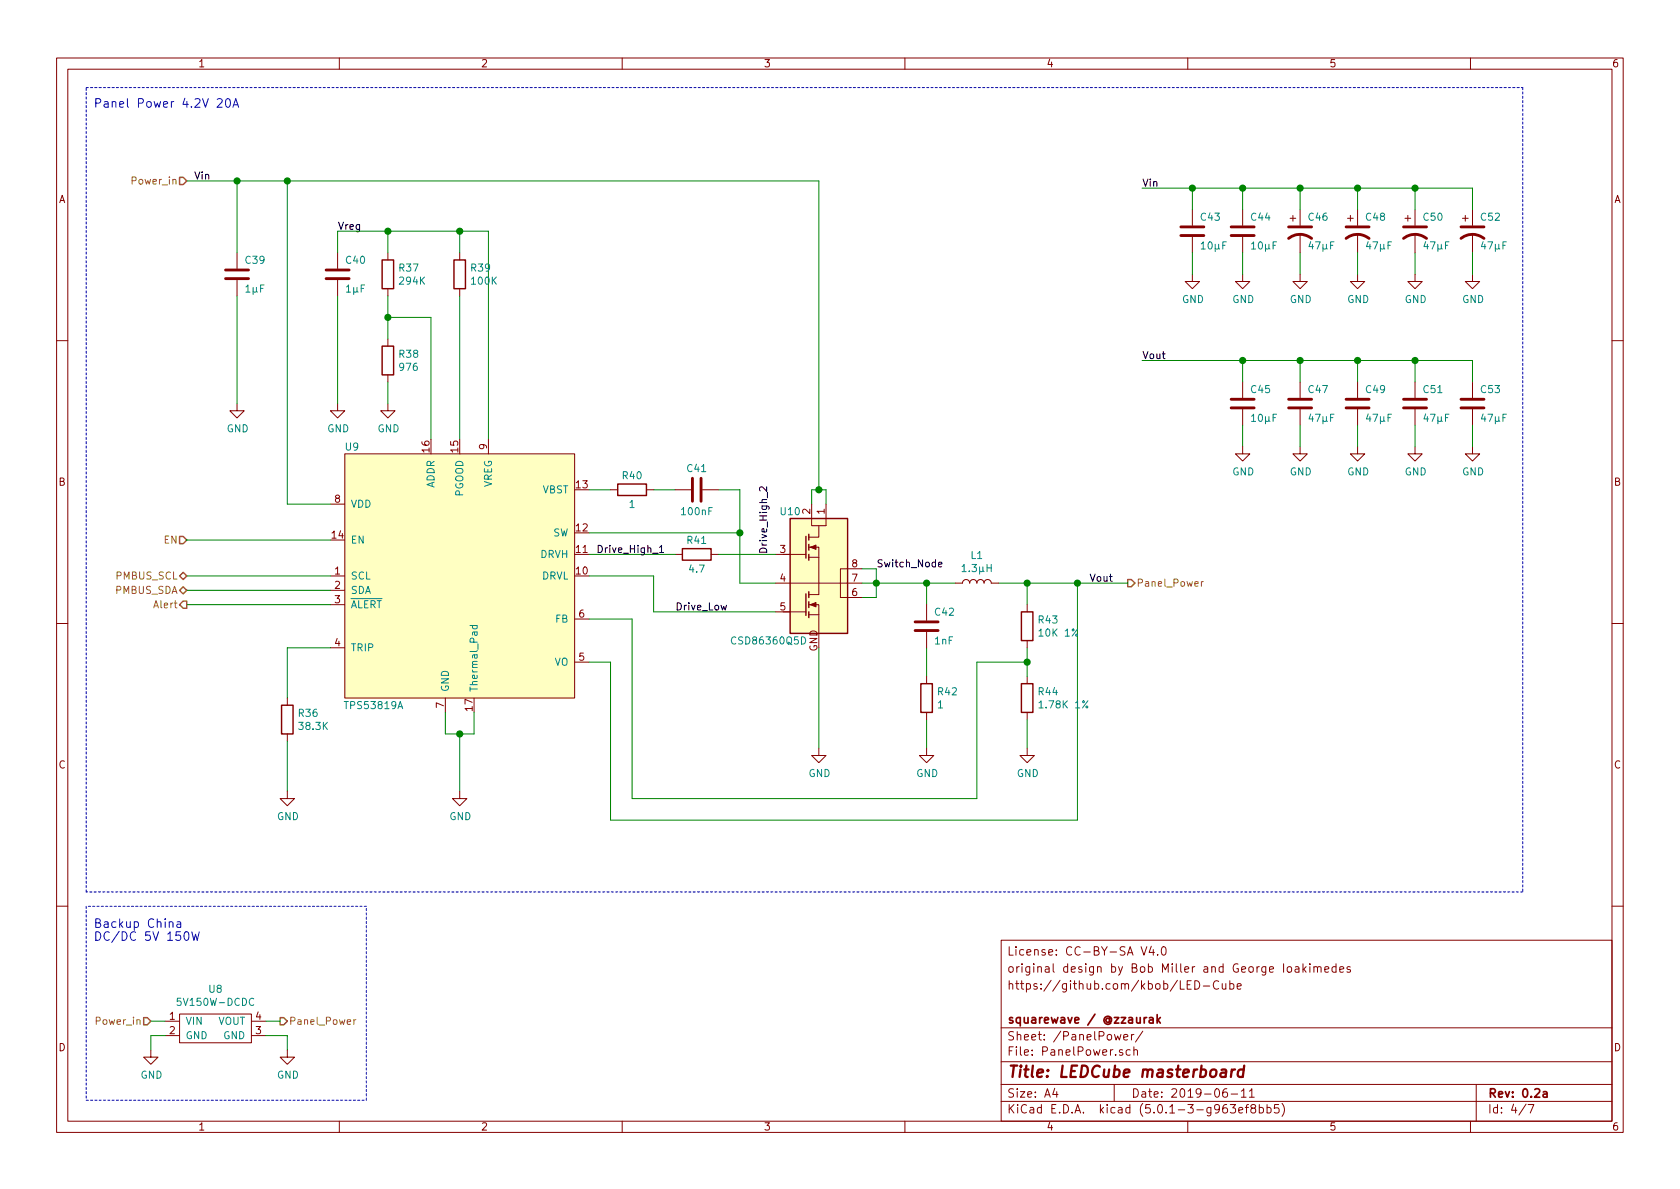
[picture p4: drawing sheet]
EESchema Schematic File Version 4
LIBS:kiss-masterboard-cache
EELAYER 26 0
EELAYER END
$Descr A4 11693 8268
encoding utf-8
Sheet 4 7
Title "LEDCube masterboard"
Date "2019-06-11"
Rev "0.2a"
Comp "squarewave / @zzaurak"
Comment1 ""
Comment2 "https://github.com/kbob/LED-Cube"
Comment3 "original design by Bob Miller and George Ioakimedes"
Comment4 "License: CC-BY-SA V4.0"
$EndDescr
$Comp
L kiss:5V150W-DCDC U?
U 1 1
P 1500 7150
AR Path="/5DC200D2" Ref="U?"  Part="1" 
AR Path="/5D49984E/5DC200D2" Ref="U8"  Part="1" 
AR Path="/5DC2295C/5DC200D2" Ref="U?"  Part="1" 
F 0 "U8" H 1500 7425 50  0000 C CNN
F 1 "5V150W-DCDC" H 1500 7334 50  0000 C CNN
F 2 "kiss:150W5VDCDC" H 1450 7100 50  0001 C CNN
F 3 "" H 1450 7100 50  0001 C CNN
	1    1500 7150
	1    0    0    -1  
$EndComp
Wire Wire Line
	1150 7100 1050 7100
Wire Wire Line
	1150 7200 1050 7200
Wire Wire Line
	1050 7200 1050 7300
Wire Wire Line
	1850 7200 2000 7200
Wire Wire Line
	2000 7200 2000 7300
$Comp
L power:GND #PWR?
U 1 1
P 1050 7300
AR Path="/5DC200E0" Ref="#PWR?"  Part="1" 
AR Path="/5D49984E/5DC200E0" Ref="#PWR0171"  Part="1" 
AR Path="/5DC2295C/5DC200E0" Ref="#PWR?"  Part="1" 
F 0 "#PWR0171" H 1050 7050 50  0001 C CNN
F 1 "GND" H 1055 7127 50  0000 C CNN
F 2 "" H 1050 7300 50  0001 C CNN
F 3 "" H 1050 7300 50  0001 C CNN
	1    1050 7300
	1    0    0    -1  
$EndComp
$Comp
L power:GND #PWR?
U 1 1
P 2000 7300
AR Path="/5DC200E6" Ref="#PWR?"  Part="1" 
AR Path="/5D49984E/5DC200E6" Ref="#PWR0172"  Part="1" 
AR Path="/5DC2295C/5DC200E6" Ref="#PWR?"  Part="1" 
F 0 "#PWR0172" H 2000 7050 50  0001 C CNN
F 1 "GND" H 2005 7127 50  0000 C CNN
F 2 "" H 2000 7300 50  0001 C CNN
F 3 "" H 2000 7300 50  0001 C CNN
	1    2000 7300
	1    0    0    -1  
$EndComp
Wire Notes Line
	600  6300 600  7650
Wire Notes Line
	600  7650 2550 7650
Wire Notes Line
	2550 7650 2550 6300
Wire Notes Line
	2550 6300 600  6300
Text Notes 650  6550 0    60   ~ 0
Backup China\nDC/DC 5V 150W
Text HLabel 1300 3750 0    50   Input ~ 0
EN
Text HLabel 1950 7100 2    50   Output ~ 0
Panel_Power
Wire Wire Line
	1850 7100 1950 7100
Text HLabel 1050 7100 0    50   Input ~ 0
Power_in
Wire Wire Line
	3400 3050 3400 1600
$Comp
L Device:C C?
U 1 1
P 2350 1900
AR Path="/5C9A7F1E/5DDDF1DA" Ref="C?"  Part="1" 
AR Path="/5DDDF1DA" Ref="C?"  Part="1" 
AR Path="/5D49984E/5DDDF1DA" Ref="C40"  Part="1" 
F 0 "C40" H 2400 2000 50  0000 L CNN
F 1 "1µF" H 2400 1800 50  0000 L CNN
F 2 "Capacitor_SMD:C_0603_1608Metric" H 2388 1750 50  0001 C CNN
F 3 "~" H 2350 1900 50  0001 C CNN
F 4 "587-1438-1-ND" H -1000 -350 50  0001 C CNN "Digikey No."
F 5 "Taiyo Yuden" H -1000 -350 50  0001 C CNN "Manufacturer"
F 6 "GMK212B7105KG-T" H -1000 -350 50  0001 C CNN "Part No."
	1    2350 1900
	1    0    0    -1  
$EndComp
$Comp
L power:GND #PWR?
U 1 1
P 2350 2800
AR Path="/5C9A7F1E/5DDDF1E1" Ref="#PWR?"  Part="1" 
AR Path="/5DDDF1E1" Ref="#PWR?"  Part="1" 
AR Path="/5D49984E/5DDDF1E1" Ref="#PWR0173"  Part="1" 
F 0 "#PWR0173" H 2350 2550 50  0001 C CNN
F 1 "GND" H 2355 2627 50  0000 C CNN
F 2 "" H 2350 2800 50  0001 C CNN
F 3 "" H 2350 2800 50  0001 C CNN
	1    2350 2800
	1    0    0    -1  
$EndComp
$Comp
L Device:R R?
U 1 1
P 3200 1900
AR Path="/5C9A7F1E/5DDDF1EA" Ref="R?"  Part="1" 
AR Path="/5DDDF1EA" Ref="R?"  Part="1" 
AR Path="/5D49984E/5DDDF1EA" Ref="R39"  Part="1" 
F 0 "R39" H 3270 1946 50  0000 L CNN
F 1 "100K" H 3270 1855 50  0000 L CNN
F 2 "Resistor_SMD:R_0603_1608Metric" V 3130 1900 50  0001 C CNN
F 3 "~" H 3200 1900 50  0001 C CNN
F 4 "Yageo" H -900 -350 50  0001 C CNN "Manufacturer"
F 5 "RC0603JR-07100K" H -900 -350 50  0001 C CNN "Part No."
F 6 "-" H -900 -350 50  0001 C CNN "Digikey No."
	1    3200 1900
	1    0    0    -1  
$EndComp
$Comp
L Device:R R?
U 1 1
P 2700 1900
AR Path="/5C9A7F1E/5DDDF1F4" Ref="R?"  Part="1" 
AR Path="/5DDDF1F4" Ref="R?"  Part="1" 
AR Path="/5D49984E/5DDDF1F4" Ref="R37"  Part="1" 
F 0 "R37" H 2770 1946 50  0000 L CNN
F 1 "294K" H 2770 1855 50  0000 L CNN
F 2 "Resistor_SMD:R_0402_1005Metric" V 2630 1900 50  0001 C CNN
F 3 "~" H 2700 1900 50  0001 C CNN
F 4 "541-294KLCT-ND" H -900 -350 50  0001 C CNN "Digikey No."
F 5 "Vishay-Dale" H -900 -350 50  0001 C CNN "Manufacturer"
F 6 "CRCW0402294KFKED" H -900 -350 50  0001 C CNN "Part No."
	1    2700 1900
	1    0    0    -1  
$EndComp
$Comp
L Device:R R?
U 1 1
P 2700 2500
AR Path="/5C9A7F1E/5DDDF1FE" Ref="R?"  Part="1" 
AR Path="/5DDDF1FE" Ref="R?"  Part="1" 
AR Path="/5D49984E/5DDDF1FE" Ref="R38"  Part="1" 
F 0 "R38" H 2770 2546 50  0000 L CNN
F 1 "976" H 2770 2455 50  0000 L CNN
F 2 "Resistor_SMD:R_0402_1005Metric" V 2630 2500 50  0001 C CNN
F 3 "~" H 2700 2500 50  0001 C CNN
F 4 "541-976LCT-ND" H -900 -350 50  0001 C CNN "Digikey No."
F 5 "VIshay-Dale" H -900 -350 50  0001 C CNN "Manufacturer"
F 6 "CRCW0402976RFKED" H -900 -350 50  0001 C CNN "Part No."
	1    2700 2500
	1    0    0    -1  
$EndComp
$Comp
L power:GND #PWR?
U 1 1
P 2700 2800
AR Path="/5C9A7F1E/5DDDF205" Ref="#PWR?"  Part="1" 
AR Path="/5DDDF205" Ref="#PWR?"  Part="1" 
AR Path="/5D49984E/5DDDF205" Ref="#PWR0174"  Part="1" 
F 0 "#PWR0174" H 2700 2550 50  0001 C CNN
F 1 "GND" H 2705 2627 50  0000 C CNN
F 2 "" H 2700 2800 50  0001 C CNN
F 3 "" H 2700 2800 50  0001 C CNN
	1    2700 2800
	1    0    0    -1  
$EndComp
Wire Wire Line
	2700 2350 2700 2200
Wire Wire Line
	3200 1750 3200 1600
Connection ~ 3200 1600
Wire Wire Line
	3200 1600 3400 1600
Wire Wire Line
	3200 2050 3200 3050
Wire Wire Line
	3000 3050 3000 2200
Wire Wire Line
	3000 2200 2700 2200
Wire Wire Line
	2700 2200 2700 2050
Text Label 2350 1600 0    50   ~ 0
Vreg
$Comp
L Power_Board:TPS53819A U?
U 1 1
P 3200 4000
AR Path="/5C9A7F1E/5DDDF217" Ref="U?"  Part="1" 
AR Path="/5DDDF217" Ref="U?"  Part="1" 
AR Path="/5D49984E/5DDDF217" Ref="U9"  Part="1" 
F 0 "U9" H 2450 4900 50  0000 C CNN
F 1 "TPS53819A" H 2600 3100 50  0000 C CNN
F 2 "Power_Board:VQFN-16-1EP_3x3mm_P0.5mm_EP1.68x1.68mm_ThermalVias" H 3200 4000 50  0001 C CNN
F 3 "" H 3200 4000 50  0001 C CNN
F 4 "TPS53819ARGTR" H -1000 -350 50  0001 C CNN "Part No."
F 5 "TI" H -900 -350 50  0001 C CNN "Manufacturer"
F 6 "296-35480-1-ND" H -900 -350 50  0001 C CNN "Digikey No."
	1    3200 4000
	1    0    0    -1  
$EndComp
Wire Wire Line
	2300 3750 1300 3750
Wire Wire Line
	2300 4000 1300 4000
Wire Wire Line
	2300 4100 1300 4100
Wire Wire Line
	2300 4200 1300 4200
Wire Wire Line
	2300 4500 2000 4500
Wire Wire Line
	2000 4500 2000 4850
$Comp
L Device:R R?
U 1 1
P 2000 5000
AR Path="/5C9A7F1E/5DDDF227" Ref="R?"  Part="1" 
AR Path="/5DDDF227" Ref="R?"  Part="1" 
AR Path="/5D49984E/5DDDF227" Ref="R36"  Part="1" 
F 0 "R36" H 2070 5046 50  0000 L CNN
F 1 "38.3K" H 2070 4955 50  0000 L CNN
F 2 "Resistor_SMD:R_0603_1608Metric" V 1930 5000 50  0001 C CNN
F 3 "~" H 2000 5000 50  0001 C CNN
F 4 "RMCF0603FT38K3CT-ND" H -900 -350 50  0001 C CNN "Digikey No."
F 5 "Stackpole" H -900 -350 50  0001 C CNN "Manufacturer"
F 6 "RMCF0603FT38K3" H -900 -350 50  0001 C CNN "Part No."
	1    2000 5000
	1    0    0    -1  
$EndComp
Wire Wire Line
	2000 5150 2000 5500
$Comp
L power:GND #PWR?
U 1 1
P 2000 5500
AR Path="/5C9A7F1E/5DDDF22F" Ref="#PWR?"  Part="1" 
AR Path="/5DDDF22F" Ref="#PWR?"  Part="1" 
AR Path="/5D49984E/5DDDF22F" Ref="#PWR0175"  Part="1" 
F 0 "#PWR0175" H 2000 5250 50  0001 C CNN
F 1 "GND" H 2005 5327 50  0000 C CNN
F 2 "" H 2000 5500 50  0001 C CNN
F 3 "" H 2000 5500 50  0001 C CNN
	1    2000 5500
	1    0    0    -1  
$EndComp
Wire Wire Line
	3100 4950 3100 5100
Wire Wire Line
	3100 5100 3200 5100
Wire Wire Line
	3300 5100 3300 4950
Wire Wire Line
	3200 5100 3200 5500
Connection ~ 3200 5100
Wire Wire Line
	3200 5100 3300 5100
$Comp
L power:GND #PWR?
U 1 1
P 3200 5500
AR Path="/5C9A7F1E/5DDDF23B" Ref="#PWR?"  Part="1" 
AR Path="/5DDDF23B" Ref="#PWR?"  Part="1" 
AR Path="/5D49984E/5DDDF23B" Ref="#PWR0176"  Part="1" 
F 0 "#PWR0176" H 3200 5250 50  0001 C CNN
F 1 "GND" H 3205 5327 50  0000 C CNN
F 2 "" H 3200 5500 50  0001 C CNN
F 3 "" H 3200 5500 50  0001 C CNN
	1    3200 5500
	1    0    0    -1  
$EndComp
Text Notes 650  750  0    60   ~ 0
Panel Power 4.2V 20A
$Comp
L Device:R R?
U 1 1
P 4850 3850
AR Path="/5C9A7F1E/5DDDF245" Ref="R?"  Part="1" 
AR Path="/5DDDF245" Ref="R?"  Part="1" 
AR Path="/5D49984E/5DDDF245" Ref="R41"  Part="1" 
F 0 "R41" V 4750 3850 50  0000 C CNN
F 1 "4.7" V 4950 3850 50  0000 C CNN
F 2 "Resistor_SMD:R_0805_2012Metric" V 4780 3850 50  0001 C CNN
F 3 "~" H 4850 3850 50  0001 C CNN
F 4 "P4.7DCT-ND" H -900 -350 50  0001 C CNN "Digikey No."
F 5 "Panasonic" H -900 -350 50  0001 C CNN "Manufacturer"
F 6 "ERJ-6RQF4R7V" H -900 -350 50  0001 C CNN "Part No."
	1    4850 3850
	0    1    1    0   
$EndComp
Wire Wire Line
	4100 3850 4700 3850
Wire Wire Line
	4100 4000 4550 4000
Wire Wire Line
	4550 4000 4550 4250
Wire Wire Line
	4100 3700 5150 3700
Wire Wire Line
	4100 3400 4250 3400
Wire Wire Line
	5000 3400 5150 3400
Wire Wire Line
	5150 3400 5150 3700
Connection ~ 5150 3700
Wire Wire Line
	5150 3700 5150 4050
Wire Wire Line
	2300 3500 2000 3500
Wire Wire Line
	2000 3500 2000 1250
Connection ~ 2000 1250
Wire Wire Line
	2000 1250 5700 1250
Wire Wire Line
	4550 3400 4700 3400
$Comp
L Device:C C?
U 1 1
P 4850 3400
AR Path="/5C9A7F1E/5DDDF25D" Ref="C?"  Part="1" 
AR Path="/5DDDF25D" Ref="C?"  Part="1" 
AR Path="/5D49984E/5DDDF25D" Ref="C41"  Part="1" 
F 0 "C41" V 4700 3400 50  0000 C CNN
F 1 "100nF" V 5000 3400 50  0000 C CNN
F 2 "Capacitor_SMD:C_0805_2012Metric" H 4888 3250 50  0001 C CNN
F 3 "~" H 4850 3400 50  0001 C CNN
F 4 "445-5827-1-ND" H -1000 -350 50  0001 C CNN "Digikey No."
F 5 "TDK" H -1000 -350 50  0001 C CNN "Manufacturer"
F 6 "CGA4J2X7R2A104K125AA" H -1000 -350 50  0001 C CNN "Part No."
	1    4850 3400
	0    1    1    0   
$EndComp
$Comp
L Device:R R?
U 1 1
P 4400 3400
AR Path="/5C9A7F1E/5DDDF267" Ref="R?"  Part="1" 
AR Path="/5DDDF267" Ref="R?"  Part="1" 
AR Path="/5D49984E/5DDDF267" Ref="R40"  Part="1" 
F 0 "R40" V 4300 3400 50  0000 C CNN
F 1 "1" V 4500 3400 50  0000 C CNN
F 2 "Resistor_SMD:R_0805_2012Metric" V 4330 3400 50  0001 C CNN
F 3 "~" H 4400 3400 50  0001 C CNN
F 4 "541-1.00CCCT-ND" H -900 -350 50  0001 C CNN "Digikey No."
F 5 "Vishay-Dale" H -900 -350 50  0001 C CNN "Manufacturer"
F 6 "CRCW08051R00FKEA" H -900 -350 50  0001 C CNN "Part No."
	1    4400 3400
	0    1    1    0   
$EndComp
Wire Wire Line
	4400 5550 4400 4300
Wire Wire Line
	4400 4300 4100 4300
Wire Wire Line
	7500 5700 4250 5700
Wire Wire Line
	4250 5700 4250 4600
Wire Wire Line
	4250 4600 4100 4600
$Comp
L Device:C C?
U 1 1
P 1650 1900
AR Path="/5C9A7F1E/5DDDF276" Ref="C?"  Part="1" 
AR Path="/5DDDF276" Ref="C?"  Part="1" 
AR Path="/5D49984E/5DDDF276" Ref="C39"  Part="1" 
F 0 "C39" H 1700 2000 50  0000 L CNN
F 1 "1µF" H 1700 1800 50  0000 L CNN
F 2 "Capacitor_SMD:C_0805_2012Metric" H 1688 1750 50  0001 C CNN
F 3 "~" H 1650 1900 50  0001 C CNN
F 4 "587-1438-1-ND" H -1000 -350 50  0001 C CNN "Digikey No."
F 5 "Taiyo Yuden" H -1000 -350 50  0001 C CNN "Manufacturer"
F 6 "GMK212B7105KG-T" H -1000 -350 50  0001 C CNN "Part No."
	1    1650 1900
	1    0    0    -1  
$EndComp
$Comp
L power:GND #PWR?
U 1 1
P 1650 2800
AR Path="/5C9A7F1E/5DDDF27D" Ref="#PWR?"  Part="1" 
AR Path="/5DDDF27D" Ref="#PWR?"  Part="1" 
AR Path="/5D49984E/5DDDF27D" Ref="#PWR0177"  Part="1" 
F 0 "#PWR0177" H 1650 2550 50  0001 C CNN
F 1 "GND" H 1655 2627 50  0000 C CNN
F 2 "" H 1650 2800 50  0001 C CNN
F 3 "" H 1650 2800 50  0001 C CNN
	1    1650 2800
	1    0    0    -1  
$EndComp
Wire Wire Line
	1650 2050 1650 2800
Wire Wire Line
	2350 1600 2350 1750
Connection ~ 2700 1600
Wire Wire Line
	2350 2050 2350 2800
Wire Wire Line
	2700 2800 2700 2650
Wire Wire Line
	2700 1750 2700 1600
Connection ~ 2700 2200
Wire Wire Line
	2700 1600 2350 1600
Wire Wire Line
	2700 1600 3200 1600
Connection ~ 1650 1250
Wire Wire Line
	1650 1250 2000 1250
Wire Wire Line
	1650 1250 1650 1750
Text HLabel 1300 4200 0    50   Output ~ 0
Alert
Text HLabel 1300 4100 0    50   BiDi ~ 0
PMBUS_SDA
Text HLabel 1300 4000 0    50   BiDi ~ 0
PMBUS_SCL
Wire Wire Line
	5700 3400 5750 3400
Connection ~ 5700 3400
Wire Wire Line
	5650 3400 5700 3400
Wire Wire Line
	8650 2950 8650 3100
$Comp
L power:GND #PWR?
U 1 1
P 8650 3100
AR Path="/5C9A7F1E/5DDDF297" Ref="#PWR?"  Part="1" 
AR Path="/5DDDF297" Ref="#PWR?"  Part="1" 
AR Path="/5D49984E/5DDDF297" Ref="#PWR0178"  Part="1" 
F 0 "#PWR0178" H 8650 2850 50  0001 C CNN
F 1 "GND" H 8655 2927 50  0000 C CNN
F 2 "" H 8650 3100 50  0001 C CNN
F 3 "" H 8650 3100 50  0001 C CNN
	1    8650 3100
	1    0    0    -1  
$EndComp
Connection ~ 7500 4050
$Comp
L Device:C C?
U 1 1
P 8650 2800
AR Path="/5C9A7F1E/5DDDF2A1" Ref="C?"  Part="1" 
AR Path="/5DDDF2A1" Ref="C?"  Part="1" 
AR Path="/5D49984E/5DDDF2A1" Ref="C45"  Part="1" 
F 0 "C45" H 8700 2900 50  0000 L CNN
F 1 "10µF" H 8700 2700 50  0000 L CNN
F 2 "Capacitor_SMD:C_1206_3216Metric" H 8688 2650 50  0001 C CNN
F 3 "~" H 8650 2800 50  0001 C CNN
F 4 "490-10748-1-ND" H 500 900 50  0001 C CNN "Digikey No."
F 5 "Murata" H 500 900 50  0001 C CNN "Manufacturer"
F 6 "GRM21BR61E106MA73L" H 500 900 50  0001 C CNN "Part No."
	1    8650 2800
	1    0    0    -1  
$EndComp
Wire Wire Line
	7500 4050 7500 5700
Wire Wire Line
	7150 4500 7150 4600
Wire Wire Line
	7150 4050 7150 4200
Wire Wire Line
	6950 4050 7150 4050
$Comp
L Device:R R?
U 1 1
P 7150 4850
AR Path="/5C9A7F1E/5DDDF2AF" Ref="R?"  Part="1" 
AR Path="/5DDDF2AF" Ref="R?"  Part="1" 
AR Path="/5D49984E/5DDDF2AF" Ref="R44"  Part="1" 
F 0 "R44" H 7220 4896 50  0000 L CNN
F 1 "1.78K 1%" H 7220 4805 50  0000 L CNN
F 2 "Resistor_SMD:R_0603_1608Metric" V 7080 4850 50  0001 C CNN
F 3 "~" H 7150 4850 50  0001 C CNN
F 4 "311-17.8KHRCT-ND" H -900 -350 50  0001 C CNN "Digikey No."
F 5 "Yageo" H -900 -350 50  0001 C CNN "Manufacturer"
F 6 "RC0603FR-0717K8L" H -900 -350 50  0001 C CNN "Part No."
	1    7150 4850
	1    0    0    -1  
$EndComp
$Comp
L Device:R R?
U 1 1
P 7150 4350
AR Path="/5C9A7F1E/5DDDF2B9" Ref="R?"  Part="1" 
AR Path="/5DDDF2B9" Ref="R?"  Part="1" 
AR Path="/5D49984E/5DDDF2B9" Ref="R43"  Part="1" 
F 0 "R43" H 7220 4396 50  0000 L CNN
F 1 "10K 1%" H 7220 4305 50  0000 L CNN
F 2 "Resistor_SMD:R_0603_1608Metric" V 7080 4350 50  0001 C CNN
F 3 "~" H 7150 4350 50  0001 C CNN
F 4 "RNCP0603FTD10K0CT-ND" H -900 -350 50  0001 C CNN "Digikey No."
F 5 "Stackpole" H -900 -350 50  0001 C CNN "Manufacturer"
F 6 "RNCP0603FTD10K0" H -900 -350 50  0001 C CNN "Part No."
	1    7150 4350
	1    0    0    -1  
$EndComp
Wire Wire Line
	6450 5000 6450 5200
Wire Wire Line
	6450 4500 6450 4700
Wire Wire Line
	6450 4050 6650 4050
Connection ~ 6450 4050
Wire Wire Line
	6450 4200 6450 4050
$Comp
L power:GND #PWR?
U 1 1
P 6450 5200
AR Path="/5C9A7F1E/5DDDF2C5" Ref="#PWR?"  Part="1" 
AR Path="/5DDDF2C5" Ref="#PWR?"  Part="1" 
AR Path="/5D49984E/5DDDF2C5" Ref="#PWR0179"  Part="1" 
F 0 "#PWR0179" H 6450 4950 50  0001 C CNN
F 1 "GND" H 6455 5027 50  0000 C CNN
F 2 "" H 6450 5200 50  0001 C CNN
F 3 "" H 6450 5200 50  0001 C CNN
	1    6450 5200
	1    0    0    -1  
$EndComp
$Comp
L Device:C C?
U 1 1
P 6450 4350
AR Path="/5C9A7F1E/5DDDF2CE" Ref="C?"  Part="1" 
AR Path="/5DDDF2CE" Ref="C?"  Part="1" 
AR Path="/5D49984E/5DDDF2CE" Ref="C42"  Part="1" 
F 0 "C42" H 6500 4450 50  0000 L CNN
F 1 "1nF" H 6500 4250 50  0000 L CNN
F 2 "Capacitor_SMD:C_0603_1608Metric" H 6488 4200 50  0001 C CNN
F 3 "~" H 6450 4350 50  0001 C CNN
F 4 "399-1083-1-ND" H -1000 -350 50  0001 C CNN "Digikey No."
F 5 "Kemet" H -1000 -350 50  0001 C CNN "Manufacturer"
F 6 "C0603C102J5RACTU" H -1000 -350 50  0001 C CNN "Part No."
	1    6450 4350
	1    0    0    -1  
$EndComp
$Comp
L Device:R R?
U 1 1
P 6450 4850
AR Path="/5C9A7F1E/5DDDF2D8" Ref="R?"  Part="1" 
AR Path="/5DDDF2D8" Ref="R?"  Part="1" 
AR Path="/5D49984E/5DDDF2D8" Ref="R42"  Part="1" 
F 0 "R42" H 6520 4896 50  0000 L CNN
F 1 "1" H 6520 4805 50  0000 L CNN
F 2 "Resistor_SMD:R_0805_2012Metric" V 6380 4850 50  0001 C CNN
F 3 "~" H 6450 4850 50  0001 C CNN
F 4 "541-1.00CCCT-ND" H -900 -350 50  0001 C CNN "Digikey No."
F 5 "Vishay-Dale" H -900 -350 50  0001 C CNN "Manufacturer"
F 6 "CRCW08051R00FKEA" H -900 -350 50  0001 C CNN "Part No."
	1    6450 4850
	1    0    0    -1  
$EndComp
Wire Wire Line
	6100 4050 6450 4050
Wire Wire Line
	5700 4500 5700 5200
$Comp
L power:GND #PWR?
U 1 1
P 5700 5200
AR Path="/5C9A7F1E/5DDDF2E1" Ref="#PWR?"  Part="1" 
AR Path="/5DDDF2E1" Ref="#PWR?"  Part="1" 
AR Path="/5D49984E/5DDDF2E1" Ref="#PWR0180"  Part="1" 
F 0 "#PWR0180" H 5700 4950 50  0001 C CNN
F 1 "GND" H 5705 5027 50  0000 C CNN
F 2 "" H 5700 5200 50  0001 C CNN
F 3 "" H 5700 5200 50  0001 C CNN
	1    5700 5200
	1    0    0    -1  
$EndComp
Wire Wire Line
	6100 4150 6000 4150
Wire Wire Line
	6100 4050 6100 4150
Connection ~ 6100 4050
Wire Wire Line
	6100 3950 6100 4050
Wire Wire Line
	6000 3950 6100 3950
Wire Wire Line
	6000 4050 6100 4050
$Comp
L Device:L L?
U 1 1
P 6800 4050
AR Path="/5C9A7F1E/5DDDF2F0" Ref="L?"  Part="1" 
AR Path="/5DDDF2F0" Ref="L?"  Part="1" 
AR Path="/5D49984E/5DDDF2F0" Ref="L1"  Part="1" 
F 0 "L1" V 6990 4050 50  0000 C CNN
F 1 "1.3µH" V 6899 4050 50  0000 C CNN
F 2 "Power_Board:Coilcraft_XAL1580" H 6800 4050 50  0001 C CNN
F 3 "~" H 6800 4050 50  0001 C CNN
F 4 "Mouser" H -1000 -350 50  0001 C CNN "Digikey No."
F 5 "Coilcraft" H -1000 -350 50  0001 C CNN "Manufacturer"
F 6 "XAL1580-132MEB" H -1000 -350 50  0001 C CNN "Part No."
	1    6800 4050
	0    -1   -1   0   
$EndComp
Wire Wire Line
	5650 3500 5650 3400
Wire Wire Line
	5750 3500 5750 3400
Wire Wire Line
	5700 1250 5700 3400
Wire Wire Line
	5150 4050 5400 4050
Wire Wire Line
	4550 4250 5400 4250
$Comp
L Power_Board:CSD86360Q5D U?
U 1 1
P 5700 4000
AR Path="/5C9A7F1E/5DDDF2FF" Ref="U?"  Part="1" 
AR Path="/5DDDF2FF" Ref="U?"  Part="1" 
AR Path="/5D49984E/5DDDF2FF" Ref="U10"  Part="1" 
F 0 "U10" H 5500 4450 50  0000 C CNN
F 1 "CSD86360Q5D" H 5350 3550 50  0000 C CNN
F 2 "Power_Board:Q5D" H 5600 4000 100 0001 C CNN
F 3 "" H 5600 4000 100 0001 C CNN
F 4 "TI" H -900 -350 50  0001 C CNN "Manufacturer"
F 5 "296-35026-1-ND" H -900 -350 50  0001 C CNN "Digikey No."
F 6 "CSD86360Q5D" H -900 -350 50  0001 C CNN "Part No."
	1    5700 4000
	1    0    0    -1  
$EndComp
Text HLabel 7850 4050 2    50   Output ~ 0
Panel_Power
Wire Wire Line
	5000 3850 5400 3850
Connection ~ 7150 4050
Wire Wire Line
	7150 4050 7500 4050
Text Label 1350 1250 0    50   ~ 0
Vin
Wire Wire Line
	1300 1250 1650 1250
$Comp
L Device:C C?
U 1 1
P 8650 1600
AR Path="/5C9A7F1E/5DDDF30F" Ref="C?"  Part="1" 
AR Path="/5DDDF30F" Ref="C?"  Part="1" 
AR Path="/5D49984E/5DDDF30F" Ref="C44"  Part="1" 
F 0 "C44" H 8700 1700 50  0000 L CNN
F 1 "10µF" H 8700 1500 50  0000 L CNN
F 2 "Capacitor_SMD:C_1206_3216Metric" H 8688 1450 50  0001 C CNN
F 3 "~" H 8650 1600 50  0001 C CNN
F 4 "490-10748-1-ND" H 5750 -5200 50  0001 C CNN "Digikey No."
F 5 "Murata" H 5750 -5200 50  0001 C CNN "Manufacturer"
F 6 "GRM21BR61E106MA73L" H 5750 -5200 50  0001 C CNN "Part No."
	1    8650 1600
	1    0    0    -1  
$EndComp
$Comp
L power:GND #PWR?
U 1 1
P 8650 1900
AR Path="/5C9A7F1E/5DDDF316" Ref="#PWR?"  Part="1" 
AR Path="/5DDDF316" Ref="#PWR?"  Part="1" 
AR Path="/5D49984E/5DDDF316" Ref="#PWR0181"  Part="1" 
F 0 "#PWR0181" H 8650 1650 50  0001 C CNN
F 1 "GND" H 8655 1727 50  0000 C CNN
F 2 "" H 8650 1900 50  0001 C CNN
F 3 "" H 8650 1900 50  0001 C CNN
	1    8650 1900
	1    0    0    -1  
$EndComp
Wire Wire Line
	8650 1300 8650 1450
Wire Wire Line
	8650 1750 8650 1900
Text Label 7950 1300 0    50   ~ 0
Vin
Wire Wire Line
	7500 4050 7850 4050
Wire Wire Line
	8650 2500 8650 2650
Text Label 7950 2500 0    50   ~ 0
Vout
Text Label 7750 4050 2    50   ~ 0
Vout
$Comp
L power:GND #PWR?
U 1 1
P 7150 5200
AR Path="/5C9A7F1E/5DDDF323" Ref="#PWR?"  Part="1" 
AR Path="/5DDDF323" Ref="#PWR?"  Part="1" 
AR Path="/5D49984E/5DDDF323" Ref="#PWR0182"  Part="1" 
F 0 "#PWR0182" H 7150 4950 50  0001 C CNN
F 1 "GND" H 7155 5027 50  0000 C CNN
F 2 "" H 7150 5200 50  0001 C CNN
F 3 "" H 7150 5200 50  0001 C CNN
	1    7150 5200
	1    0    0    -1  
$EndComp
Wire Wire Line
	7150 5000 7150 5200
Wire Wire Line
	7150 4600 6800 4600
Wire Wire Line
	6800 4600 6800 5550
Wire Wire Line
	6800 5550 4400 5550
Connection ~ 7150 4600
Wire Wire Line
	7150 4600 7150 4700
Wire Wire Line
	7950 2500 8650 2500
Text Label 6100 3950 0    50   ~ 0
Switch_Node
Text Label 4700 4250 0    50   ~ 0
Drive_Low
Text Label 4150 3850 0    50   ~ 0
Drive_High_1
Text Label 5350 3850 1    50   ~ 0
Drive_High_2
$Comp
L Device:CP1 C?
U 1 1
P 9050 1600
AR Path="/5C9A7F1E/5DDDF337" Ref="C?"  Part="1" 
AR Path="/5DDDF337" Ref="C?"  Part="1" 
AR Path="/5D49984E/5DDDF337" Ref="C46"  Part="1" 
F 0 "C46" H 9100 1700 50  0000 L CNN
F 1 "47µF" H 9100 1500 50  0000 L CNN
F 2 "Power_Board:CP_OSCON_Poly_F12" H 9050 1600 50  0001 C CNN
F 3 "~" H 9050 1600 50  0001 C CNN
F 4 "PCE5080CT-ND" H 5750 -5200 50  0001 C CNN "Digikey No."
F 5 "Panasonic" H 5750 -5200 50  0001 C CNN "Manufacturer"
F 6 "35SVPD47M" H 5750 -5200 50  0001 C CNN "Part No."
	1    9050 1600
	1    0    0    -1  
$EndComp
$Comp
L power:GND #PWR?
U 1 1
P 9050 1900
AR Path="/5C9A7F1E/5DDDF33E" Ref="#PWR?"  Part="1" 
AR Path="/5DDDF33E" Ref="#PWR?"  Part="1" 
AR Path="/5D49984E/5DDDF33E" Ref="#PWR0183"  Part="1" 
F 0 "#PWR0183" H 9050 1650 50  0001 C CNN
F 1 "GND" H 9055 1727 50  0000 C CNN
F 2 "" H 9050 1900 50  0001 C CNN
F 3 "" H 9050 1900 50  0001 C CNN
	1    9050 1900
	1    0    0    -1  
$EndComp
Wire Wire Line
	9050 1900 9050 1750
Wire Wire Line
	9050 1450 9050 1300
$Comp
L Device:CP1 C?
U 1 1
P 9450 1600
AR Path="/5C9A7F1E/5DDDF349" Ref="C?"  Part="1" 
AR Path="/5DDDF349" Ref="C?"  Part="1" 
AR Path="/5D49984E/5DDDF349" Ref="C48"  Part="1" 
F 0 "C48" H 9500 1700 50  0000 L CNN
F 1 "47µF" H 9500 1500 50  0000 L CNN
F 2 "Power_Board:CP_OSCON_Poly_F12" H 9450 1600 50  0001 C CNN
F 3 "~" H 9450 1600 50  0001 C CNN
F 4 "PCE5080CT-ND" H 5750 -5200 50  0001 C CNN "Digikey No."
F 5 "Panasonic" H 5750 -5200 50  0001 C CNN "Manufacturer"
F 6 "35SVPD47M" H 5750 -5200 50  0001 C CNN "Part No."
	1    9450 1600
	1    0    0    -1  
$EndComp
$Comp
L power:GND #PWR?
U 1 1
P 9450 1900
AR Path="/5C9A7F1E/5DDDF350" Ref="#PWR?"  Part="1" 
AR Path="/5DDDF350" Ref="#PWR?"  Part="1" 
AR Path="/5D49984E/5DDDF350" Ref="#PWR0184"  Part="1" 
F 0 "#PWR0184" H 9450 1650 50  0001 C CNN
F 1 "GND" H 9455 1727 50  0000 C CNN
F 2 "" H 9450 1900 50  0001 C CNN
F 3 "" H 9450 1900 50  0001 C CNN
	1    9450 1900
	1    0    0    -1  
$EndComp
Wire Wire Line
	9450 1900 9450 1750
Wire Wire Line
	9450 1450 9450 1300
$Comp
L Device:CP1 C?
U 1 1
P 9850 1600
AR Path="/5C9A7F1E/5DDDF35B" Ref="C?"  Part="1" 
AR Path="/5DDDF35B" Ref="C?"  Part="1" 
AR Path="/5D49984E/5DDDF35B" Ref="C50"  Part="1" 
F 0 "C50" H 9900 1700 50  0000 L CNN
F 1 "47µF" H 9900 1500 50  0000 L CNN
F 2 "Power_Board:CP_OSCON_Poly_F12" H 9850 1600 50  0001 C CNN
F 3 "~" H 9850 1600 50  0001 C CNN
F 4 "PCE5080CT-ND" H 5750 -5200 50  0001 C CNN "Digikey No."
F 5 "Panasonic" H 5750 -5200 50  0001 C CNN "Manufacturer"
F 6 "35SVPD47M" H 5750 -5200 50  0001 C CNN "Part No."
	1    9850 1600
	1    0    0    -1  
$EndComp
$Comp
L power:GND #PWR?
U 1 1
P 9850 1900
AR Path="/5C9A7F1E/5DDDF362" Ref="#PWR?"  Part="1" 
AR Path="/5DDDF362" Ref="#PWR?"  Part="1" 
AR Path="/5D49984E/5DDDF362" Ref="#PWR0185"  Part="1" 
F 0 "#PWR0185" H 9850 1650 50  0001 C CNN
F 1 "GND" H 9855 1727 50  0000 C CNN
F 2 "" H 9850 1900 50  0001 C CNN
F 3 "" H 9850 1900 50  0001 C CNN
	1    9850 1900
	1    0    0    -1  
$EndComp
Wire Wire Line
	9850 1900 9850 1750
Wire Wire Line
	9850 1450 9850 1300
$Comp
L Device:CP1 C?
U 1 1
P 10250 1600
AR Path="/5C9A7F1E/5DDDF36D" Ref="C?"  Part="1" 
AR Path="/5DDDF36D" Ref="C?"  Part="1" 
AR Path="/5D49984E/5DDDF36D" Ref="C52"  Part="1" 
F 0 "C52" H 10300 1700 50  0000 L CNN
F 1 "47µF" H 10300 1500 50  0000 L CNN
F 2 "Power_Board:CP_OSCON_Poly_F12" H 10250 1600 50  0001 C CNN
F 3 "~" H 10250 1600 50  0001 C CNN
F 4 "PCE5080CT-ND" H 5750 -5200 50  0001 C CNN "Digikey No."
F 5 "Panasonic" H 5750 -5200 50  0001 C CNN "Manufacturer"
F 6 "35SVPD47M" H 5750 -5200 50  0001 C CNN "Part No."
	1    10250 1600
	1    0    0    -1  
$EndComp
$Comp
L power:GND #PWR?
U 1 1
P 10250 1900
AR Path="/5C9A7F1E/5DDDF374" Ref="#PWR?"  Part="1" 
AR Path="/5DDDF374" Ref="#PWR?"  Part="1" 
AR Path="/5D49984E/5DDDF374" Ref="#PWR0186"  Part="1" 
F 0 "#PWR0186" H 10250 1650 50  0001 C CNN
F 1 "GND" H 10255 1727 50  0000 C CNN
F 2 "" H 10250 1900 50  0001 C CNN
F 3 "" H 10250 1900 50  0001 C CNN
	1    10250 1900
	1    0    0    -1  
$EndComp
Wire Wire Line
	10250 1900 10250 1750
Wire Wire Line
	10250 1450 10250 1300
Wire Wire Line
	8650 1300 9050 1300
Connection ~ 9050 1300
Wire Wire Line
	9050 1300 9450 1300
Connection ~ 9450 1300
Wire Wire Line
	9450 1300 9850 1300
Connection ~ 9850 1300
Wire Wire Line
	9850 1300 10250 1300
$Comp
L Device:C C?
U 1 1
P 9050 2800
AR Path="/5C9A7F1E/5DDDF386" Ref="C?"  Part="1" 
AR Path="/5DDDF386" Ref="C?"  Part="1" 
AR Path="/5D49984E/5DDDF386" Ref="C47"  Part="1" 
F 0 "C47" H 9100 2900 50  0000 L CNN
F 1 "47µF" H 9100 2700 50  0000 L CNN
F 2 "Capacitor_SMD:C_1210_3225Metric" H 9050 2800 50  0001 C CNN
F 3 "~" H 9050 2800 50  0001 C CNN
F 4 "490-10531-1-ND" H 950 900 50  0001 C CNN "Digikey No."
F 5 "Murata" H 950 900 50  0001 C CNN "Manufacturer"
F 6 "GRM32EC81C476KE15L" H 950 900 50  0001 C CNN "Part No."
	1    9050 2800
	1    0    0    -1  
$EndComp
$Comp
L power:GND #PWR?
U 1 1
P 9050 3100
AR Path="/5C9A7F1E/5DDDF38D" Ref="#PWR?"  Part="1" 
AR Path="/5DDDF38D" Ref="#PWR?"  Part="1" 
AR Path="/5D49984E/5DDDF38D" Ref="#PWR0187"  Part="1" 
F 0 "#PWR0187" H 9050 2850 50  0001 C CNN
F 1 "GND" H 9055 2927 50  0000 C CNN
F 2 "" H 9050 3100 50  0001 C CNN
F 3 "" H 9050 3100 50  0001 C CNN
	1    9050 3100
	1    0    0    -1  
$EndComp
Wire Wire Line
	9050 3100 9050 2950
Wire Wire Line
	9050 2650 9050 2500
$Comp
L Device:C C?
U 1 1
P 9450 2800
AR Path="/5C9A7F1E/5DDDF398" Ref="C?"  Part="1" 
AR Path="/5DDDF398" Ref="C?"  Part="1" 
AR Path="/5D49984E/5DDDF398" Ref="C49"  Part="1" 
F 0 "C49" H 9500 2900 50  0000 L CNN
F 1 "47µF" H 9500 2700 50  0000 L CNN
F 2 "Capacitor_SMD:C_1210_3225Metric" H 9450 2800 50  0001 C CNN
F 3 "~" H 9450 2800 50  0001 C CNN
F 4 "490-10531-1-ND" H 950 900 50  0001 C CNN "Digikey No."
F 5 "Murata" H 950 900 50  0001 C CNN "Manufacturer"
F 6 "GRM32EC81C476KE15L" H 950 900 50  0001 C CNN "Part No."
	1    9450 2800
	1    0    0    -1  
$EndComp
$Comp
L power:GND #PWR?
U 1 1
P 9450 3100
AR Path="/5C9A7F1E/5DDDF39F" Ref="#PWR?"  Part="1" 
AR Path="/5DDDF39F" Ref="#PWR?"  Part="1" 
AR Path="/5D49984E/5DDDF39F" Ref="#PWR0188"  Part="1" 
F 0 "#PWR0188" H 9450 2850 50  0001 C CNN
F 1 "GND" H 9455 2927 50  0000 C CNN
F 2 "" H 9450 3100 50  0001 C CNN
F 3 "" H 9450 3100 50  0001 C CNN
	1    9450 3100
	1    0    0    -1  
$EndComp
Wire Wire Line
	9450 3100 9450 2950
Wire Wire Line
	9450 2650 9450 2500
$Comp
L Device:C C?
U 1 1
P 9850 2800
AR Path="/5C9A7F1E/5DDDF3AA" Ref="C?"  Part="1" 
AR Path="/5DDDF3AA" Ref="C?"  Part="1" 
AR Path="/5D49984E/5DDDF3AA" Ref="C51"  Part="1" 
F 0 "C51" H 9900 2900 50  0000 L CNN
F 1 "47µF" H 9900 2700 50  0000 L CNN
F 2 "Capacitor_SMD:C_1210_3225Metric" H 9850 2800 50  0001 C CNN
F 3 "~" H 9850 2800 50  0001 C CNN
F 4 "490-10531-1-ND" H 950 900 50  0001 C CNN "Digikey No."
F 5 "Murata" H 950 900 50  0001 C CNN "Manufacturer"
F 6 "GRM32EC81C476KE15L" H 950 900 50  0001 C CNN "Part No."
	1    9850 2800
	1    0    0    -1  
$EndComp
$Comp
L power:GND #PWR?
U 1 1
P 9850 3100
AR Path="/5C9A7F1E/5DDDF3B1" Ref="#PWR?"  Part="1" 
AR Path="/5DDDF3B1" Ref="#PWR?"  Part="1" 
AR Path="/5D49984E/5DDDF3B1" Ref="#PWR0189"  Part="1" 
F 0 "#PWR0189" H 9850 2850 50  0001 C CNN
F 1 "GND" H 9855 2927 50  0000 C CNN
F 2 "" H 9850 3100 50  0001 C CNN
F 3 "" H 9850 3100 50  0001 C CNN
	1    9850 3100
	1    0    0    -1  
$EndComp
Wire Wire Line
	9850 3100 9850 2950
Wire Wire Line
	9850 2650 9850 2500
$Comp
L Device:C C?
U 1 1
P 10250 2800
AR Path="/5C9A7F1E/5DDDF3BC" Ref="C?"  Part="1" 
AR Path="/5DDDF3BC" Ref="C?"  Part="1" 
AR Path="/5D49984E/5DDDF3BC" Ref="C53"  Part="1" 
F 0 "C53" H 10300 2900 50  0000 L CNN
F 1 "47µF" H 10300 2700 50  0000 L CNN
F 2 "Capacitor_SMD:C_1210_3225Metric" H 10250 2800 50  0001 C CNN
F 3 "~" H 10250 2800 50  0001 C CNN
F 4 "490-10531-1-ND" H 950 900 50  0001 C CNN "Digikey No."
F 5 "Murata" H 950 900 50  0001 C CNN "Manufacturer"
F 6 "GRM32EC81C476KE15L" H 950 900 50  0001 C CNN "Part No."
	1    10250 2800
	1    0    0    -1  
$EndComp
$Comp
L power:GND #PWR?
U 1 1
P 10250 3100
AR Path="/5C9A7F1E/5DDDF3C3" Ref="#PWR?"  Part="1" 
AR Path="/5DDDF3C3" Ref="#PWR?"  Part="1" 
AR Path="/5D49984E/5DDDF3C3" Ref="#PWR0190"  Part="1" 
F 0 "#PWR0190" H 10250 2850 50  0001 C CNN
F 1 "GND" H 10255 2927 50  0000 C CNN
F 2 "" H 10250 3100 50  0001 C CNN
F 3 "" H 10250 3100 50  0001 C CNN
	1    10250 3100
	1    0    0    -1  
$EndComp
Wire Wire Line
	10250 3100 10250 2950
Wire Wire Line
	10250 2650 10250 2500
Wire Wire Line
	8650 2500 9050 2500
Connection ~ 9050 2500
Wire Wire Line
	9050 2500 9450 2500
Connection ~ 9450 2500
Wire Wire Line
	9450 2500 9850 2500
Connection ~ 9850 2500
Wire Wire Line
	9850 2500 10250 2500
Wire Wire Line
	7950 1300 8300 1300
$Comp
L Device:C C?
U 1 1
P 8300 1600
AR Path="/5C9A7F1E/5DDDF3D6" Ref="C?"  Part="1" 
AR Path="/5DDDF3D6" Ref="C?"  Part="1" 
AR Path="/5D49984E/5DDDF3D6" Ref="C43"  Part="1" 
F 0 "C43" H 8350 1700 50  0000 L CNN
F 1 "10µF" H 8350 1500 50  0000 L CNN
F 2 "Capacitor_SMD:C_1206_3216Metric" H 8338 1450 50  0001 C CNN
F 3 "~" H 8300 1600 50  0001 C CNN
F 4 "490-10748-1-ND" H 5400 -5200 50  0001 C CNN "Digikey No."
F 5 "Murata" H 5400 -5200 50  0001 C CNN "Manufacturer"
F 6 "GRM21BR61E106MA73L" H 5400 -5200 50  0001 C CNN "Part No."
	1    8300 1600
	1    0    0    -1  
$EndComp
$Comp
L power:GND #PWR?
U 1 1
P 8300 1900
AR Path="/5C9A7F1E/5DDDF3DD" Ref="#PWR?"  Part="1" 
AR Path="/5DDDF3DD" Ref="#PWR?"  Part="1" 
AR Path="/5D49984E/5DDDF3DD" Ref="#PWR0191"  Part="1" 
F 0 "#PWR0191" H 8300 1650 50  0001 C CNN
F 1 "GND" H 8305 1727 50  0000 C CNN
F 2 "" H 8300 1900 50  0001 C CNN
F 3 "" H 8300 1900 50  0001 C CNN
	1    8300 1900
	1    0    0    -1  
$EndComp
Wire Wire Line
	8300 1450 8300 1300
Connection ~ 8300 1300
Wire Wire Line
	8300 1300 8650 1300
Wire Wire Line
	8300 1750 8300 1900
Text HLabel 1300 1250 0    50   Input ~ 0
Power_in
Connection ~ 8650 1300
Connection ~ 8650 2500
Wire Notes Line
	600  600  10600 600 
Wire Notes Line
	10600 600  10600 6200
Wire Notes Line
	10600 6200 600  6200
Wire Notes Line
	600  6200 600  600 
$EndSCHEMATC
